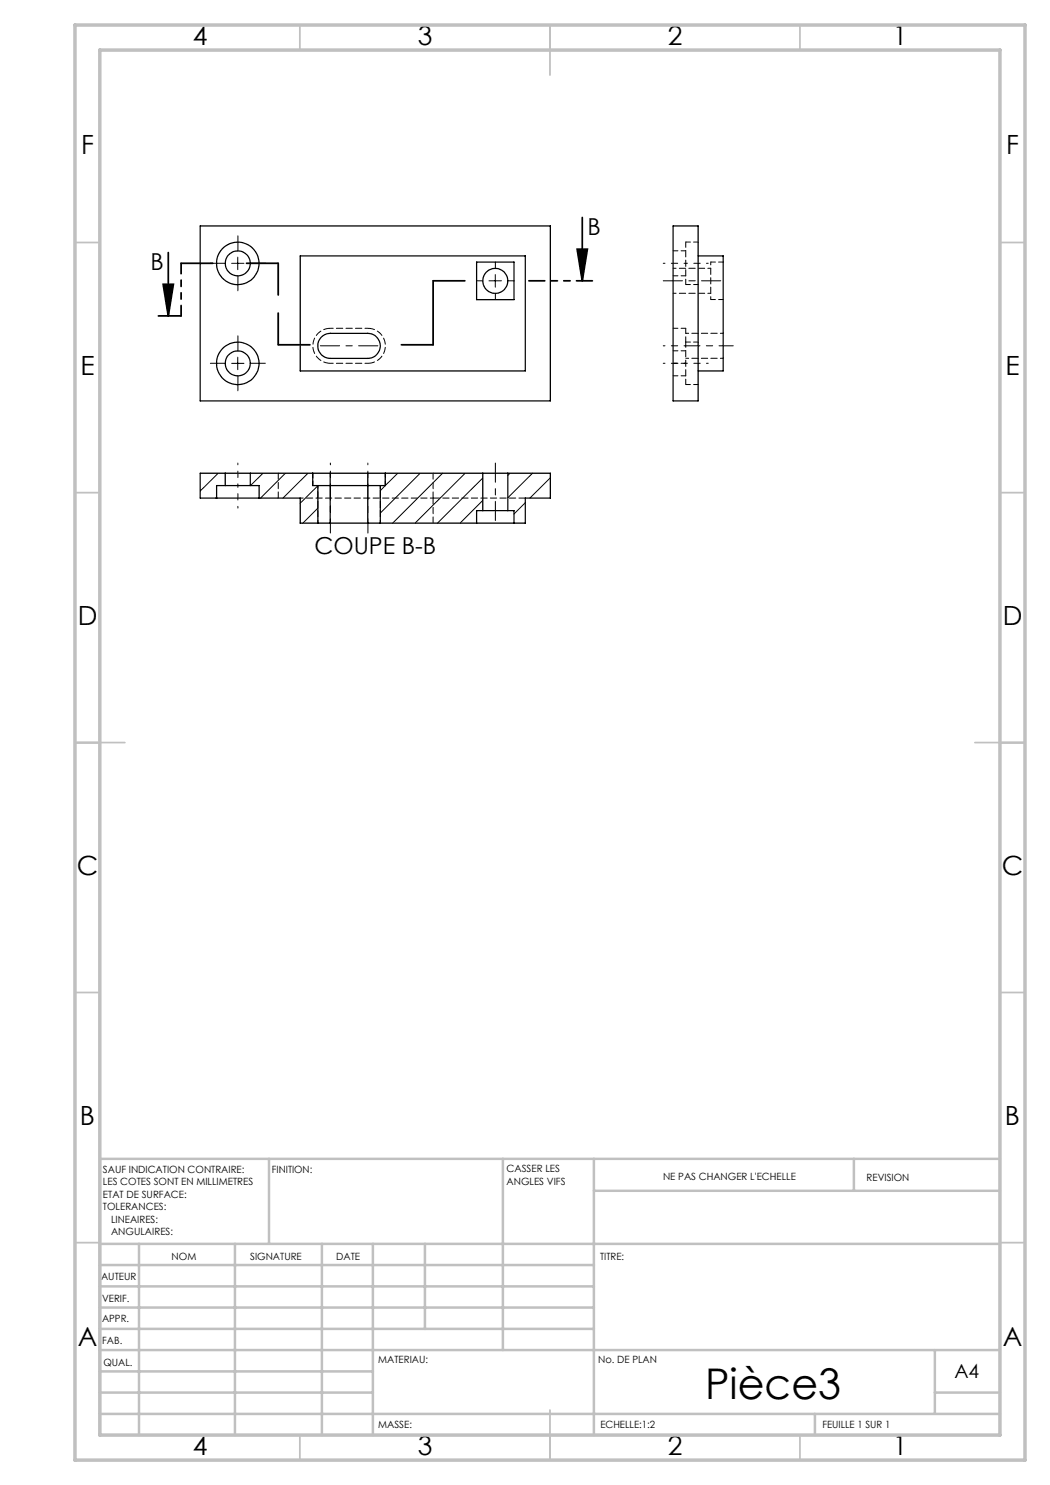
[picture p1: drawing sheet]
<svg xmlns="http://www.w3.org/2000/svg" width="210mm" height="297mm" viewBox="0 0 210 297" stroke-linecap="round" stroke-linejoin="round" font-family="sans-serif">
<path d="M32.6 56.9h2.1l-1 6.3zM33.7 50.5v12.7M115.4 49.8h2.1l-1 6.4zM116.5 43.5v12.7" fill="none" stroke="#000" stroke-width=".35"/>
<path d="M132.7 56.2h11.5M64.1 69.2h11.5M99.1 92.6v11.5" fill="none" stroke="#000" stroke-width=".2" stroke-dasharray="30.5 1.3 1.3 1.3" stroke-dashoffset="26.6"/>
<path d="M45.1 52.7h-3M47.6 50.2v-3M47.6 55.2v3M50.1 52.7h3M96.6 56.2h-1.3M99.1 53.7v-1.3M99.1 58.7v1.2M101.6 56.2h1.2M45.1 72.7h-3M47.6 70.2v-3M47.6 75.2v3M50.1 72.7h3" fill="none" stroke="#000" stroke-width=".2" stroke-dasharray="30.5 1.3 1.3 1.3"/>
<path d="M137.2 69.2h9.5M66.1 97.1v9.5M73.6 97.1v9.5" fill="none" stroke="#000" stroke-width=".2" stroke-dasharray="30.5 1.3 1.3 1.3" stroke-dashoffset="27.6"/>
<path d="M137.2 52.7h-4.5M137.2 52.7h4.5M137.2 72.7h-4.5M137.2 72.7h4.5M137.2 69.2h-4.5M47.6 97.1v-4.5M47.6 97.1v4.5M66.1 97.1v-4.5M73.6 97.1v-4.5" fill="none" stroke="#000" stroke-width=".2" stroke-dasharray="30.5 1.3 1.3 1.3" stroke-dashoffset="30.1"/>
<g fill="none" stroke="#000" stroke-width=".2">
<path d="M46.3 52.7h2.5M47.6 51.4v2.5M97.8 56.2h2.5M99.1 54.9v2.5M46.3 72.7h2.5M47.6 71.4v2.5M43.3 99.4l-.2 .2M43.6 94.6l-3.6 3.6M52.6 94.6l-2.5 2.5M57.1 94.6l-5 5M61.6 94.6l-5 5M63.6 97.2l-3.6 3.4"/>
<path d="M79.6 94.6l-3.5 3.5M84 94.6l-7.9 8M88.5 94.6l-10 10M93 94.6l-10 10M96.6 95.6l-9.1 9M102 94.6l-.4 .5M106.5 94.6l-4.9 5M110.1 95.6l-4.1 4M63.6 101.6l-3 3M96.6 100.1l-4.6 4.5M105.1 100.5l-2.3 2.3"/>
</g>
<path d="M42.6 52.7h-6.4M55.6 52.7h-6.3M55.6 59v-6.3M86.6 56.2v6.3M93 56.2h-6.4M31.7 63.2h4.5M55.6 69v-6.4M62 69h-6.4M86.6 69h-6.3M86.6 62.6v6.4" fill="none" stroke="#000" stroke-width=".35" stroke-dasharray="6.3 1.3 1.3 1.3 1.3 1.3"/>
<path d="M36.2 52.7v10.5" fill="none" stroke="#000" stroke-width=".35" stroke-dasharray="6.3 1.3 1.3 1.3 1.3 1.3" stroke-dashoffset="4.3"/>
<path d="M118.5 56.2h-12.7" fill="none" stroke="#000" stroke-width=".35" stroke-dasharray="6.3 1.3 1.3 1.3 1.3 1.3" stroke-dashoffset="3.2"/>
<g fill="none" stroke="#c0c0c0" stroke-width=".35">
<path d="M60 5v5M110 5v10M160 5v5M15 48.5h5M200 48.5h5M15 98.5h5M200 98.5h5M15 148.5h10M195 148.5h10M15 198.5h5M200 198.5h5M15 248.5h5"/>
<path d="M200 248.5h5M60 287v5M110 282v10M160 287v5"/>
</g>
<g fill="none" stroke="#c0c0c0" stroke-width=".5">
<path d="M53.8 231.8v17M100.6 231.8v38.2M118.8 231.8v55.2M118.8 238.2h81.2M170.8 231.8v6.4M200 231.8h-180v55.2M20 248.8h180M20 257.3h98.8M20 253h98.8M27.8 248.8v38.2M47 248.8v38.2M64.4 248.8v38.2"/>
<path d="M74.6 248.8v38.2M85 248.8v17M20 265.8h98.8M20 261.5h98.8M20 278.5h54.6M20 274.3h54.6M20 270h180M187 278.5h13M187 270v12.8M20 282.8h180M163 282.8v4.2"/>
</g>
<path d="M15 5h190v287h-190zM20 10h180v277h-180z" fill="none" stroke="#c0c0c0" stroke-width=".7"/>
<path d="M32.6 56.9h2.1l-1 6.3zM115.4 49.8h2.1l-1 6.4z" fill="#000"/>
<g fill="none" stroke="#000" stroke-width=".25">
<path d="M40 45.2h70.1v35h-70.1zM60 51.2h45.1v23h-45.1zM95.3 52.4h7.5v7.5h-7.5zM134.6 45.2h5v35h-5zM139.6 51.2h5v23h-5M64.3 67.3l1-.5 .7-.1h7.6a2.5 2.5 0 0 1 2.5 2.5 2.5 2.5 0 0 1-2.5 2.5h-7.6a2.5 2.5 0 0 1-2.3-1.6 2.5 2.5 0 0 1 .6-2.8zM43.3 99.6h8.5M45 94.6h5.1M45 97.1h5.1M45 94.6h-5v5h3.3M45 97.1h-1.7v2.5M45 94.6v2.5"/>
<path d="M50.1 97.1h1.7v2.5M50.1 94.6v2.5M50.1 94.6h12.4M51.8 99.6h8.2v5h3.6M62.5 94.6h3.5M62.5 94.6v2.5h1.1M63.6 97.1h12.5M63.6 97.1v7.5M66 94.6h7.6M66 94.6v10M73.6 94.6h3.4M73.6 94.6v10"/>
<path d="M76.1 97.1v7.5M77 94.6v2.5h-.9M77 94.6h19.6M96.6 94.6h5M96.6 94.6v7.5M101.6 94.6h8.5v5h-5v5h-29M101.6 94.6v7.5M63.6 104.6h2.4M66 104.6h7.6M73.6 104.6h2.5M96.6 102.1h5M96.6 102.1h-1.3v2.5"/>
<path d="M101.6 102.1h1.2v2.5"/>
<circle cx="47.6" cy="52.7" r="2.5"/>
<circle cx="47.6" cy="52.7" r="4.3"/>
<circle cx="99.1" cy="56.2" r="2.51"/>
<circle cx="47.6" cy="72.7" r="2.5"/>
<circle cx="47.6" cy="72.7" r="4.3"/>
</g>
<path d="M66.1 72.7a3.5 3.5 0 0 1-3.5-3.5 3.5 3.5 0 0 1 3.5-3.5M73.6 65.7a3.5 3.5 0 0 1 3.5 3.5 3.5 3.5 0 0 1-3.5 3.5" fill="none" stroke="#000" stroke-width=".2" stroke-dasharray="1.3 .6" stroke-dashoffset="-.1"/>
<path d="M134.7 58.7h7.5M142.2 52.4v7.5M142.2 53.7h-7.5M66.1 65.7h7.5M73.6 72.7h-7.5M137.2 71.7h7.5M137.2 66.7h7.5M60.1 99.6h26.5M63.6 97.1v7.5M76.1 104.6v-7.5" fill="none" stroke="#000" stroke-width=".2" stroke-dasharray="1.3 .6" stroke-dashoffset=".7"/>
<path d="M137.2 48.4v8.5M137.2 68.4v8.5M137.2 68.4v-2.7" fill="none" stroke="#000" stroke-width=".2" stroke-dasharray="1.3 .6" stroke-dashoffset=".2"/>
<g fill="none" stroke="#000" stroke-width=".2" stroke-dasharray="1.3 .6" stroke-dashoffset=".3">
<path d="M134.7 55.2h2.5M137.2 56.9h2.5M137.2 50.2h-2.5M139.7 48.4h-2.5M142.2 52.4h2.5M142.2 59.9h2.5M134.7 75.2h2.5M137.2 72.7h-2.5M137.2 65.7h-2.5M137.2 76.9h2.5M137.2 70.2h-2.5M139.7 68.4h-2.5"/>
<path d="M62.6 94.6v2.5M77.1 97.1v-2.5"/>
</g>
<path d="M55.6 99.6v-5M62.6 97.1h.1M77.1 97.1h.1M86.6 99.6v5M86.6 94.6v5M86.6 99.6h18.5" fill="none" stroke="#000" stroke-width=".2" stroke-dasharray="1.3 .6"/>
<text font-size="8.5" x="141" y="279.7">Pièce3</text>
<g font-size="5.3">
<text x="38.5" y="9">4</text>
<text x="83.5" y="9">3</text>
<text x="133.6" y="9">2</text>
<text x="178.6" y="9">1</text>
<text x="16.2" y="30.8">F</text>
<text x="201.2" y="30.8">F</text>
<text x="16.1" y="75">E</text>
<text x="201.1" y="75">E</text>
<text x="15.5" y="125">D</text>
<text x="200.5" y="125">D</text>
<text x="15.4" y="175">C</text>
<text x="200.4" y="175">C</text>
<text x="16" y="225">B</text>
<text x="201" y="225">B</text>
<text x="15.5" y="269.3">A</text>
<text x="200.5" y="269.3">A</text>
<text x="38.5" y="291">4</text>
<text x="83.5" y="291">3</text>
<text x="133.6" y="291">2</text>
<text x="178.6" y="291">1</text>
</g>
<g font-size="4.7">
<text x="117.5" y="46.9">B</text>
<text x="30.1" y="54">B</text>
<text x="62.9" y="110.9">COUPE B-B</text>
</g>
<text font-size="3.9" x="190.9" y="275.5">A4</text>
<g font-size="2">
<text x="20.6" y="234.6">SAUF INDICATION CONTRAIRE:</text>
<text x="20.6" y="237.1">LES COTES SONT EN MILLIMETRES</text>
<text x="20.6" y="239.6">ETAT DE SURFACE:</text>
<text x="54.4" y="234.6">FINITION:</text>
<text x="101.3" y="234.5">CASSER LES</text>
<text x="101.3" y="237">ANGLES VIFS</text>
<text x="132.6" y="236">NE PAS CHANGER L'ECHELLE</text>
<text x="173.3" y="236.2">REVISION</text>
<text x="20.6" y="242.1">TOLERANCES:</text>
<text x="22.2" y="244.6">LINEAIRES:</text>
<text x="22.2" y="247.1">ANGULAIRES:</text>
<text x="34.3" y="252">NOM</text>
<text x="50" y="251.9">SIGNATURE</text>
<text x="67.2" y="251.9">DATE</text>
<text x="120" y="251.9">TITRE:</text>
<text x="20.2" y="256.1">AUTEUR</text>
<text x="20.4" y="260.3">VERIF.</text>
<text x="20.4" y="264.4">APPR.</text>
<text x="20.5" y="268.8">FAB.</text>
<text x="20.7" y="273.1">QUAL.</text>
<text x="75.7" y="272.5">MATERIAU:</text>
<text x="119.6" y="272.5">No. DE PLAN</text>
<text x="75.6" y="285.5">MASSE:</text>
<text x="120.1" y="285.6">ECHELLE:1:2</text>
<text x="164.5" y="285.6">FEUILLE 1 SUR 1</text>
</g>
</svg>
